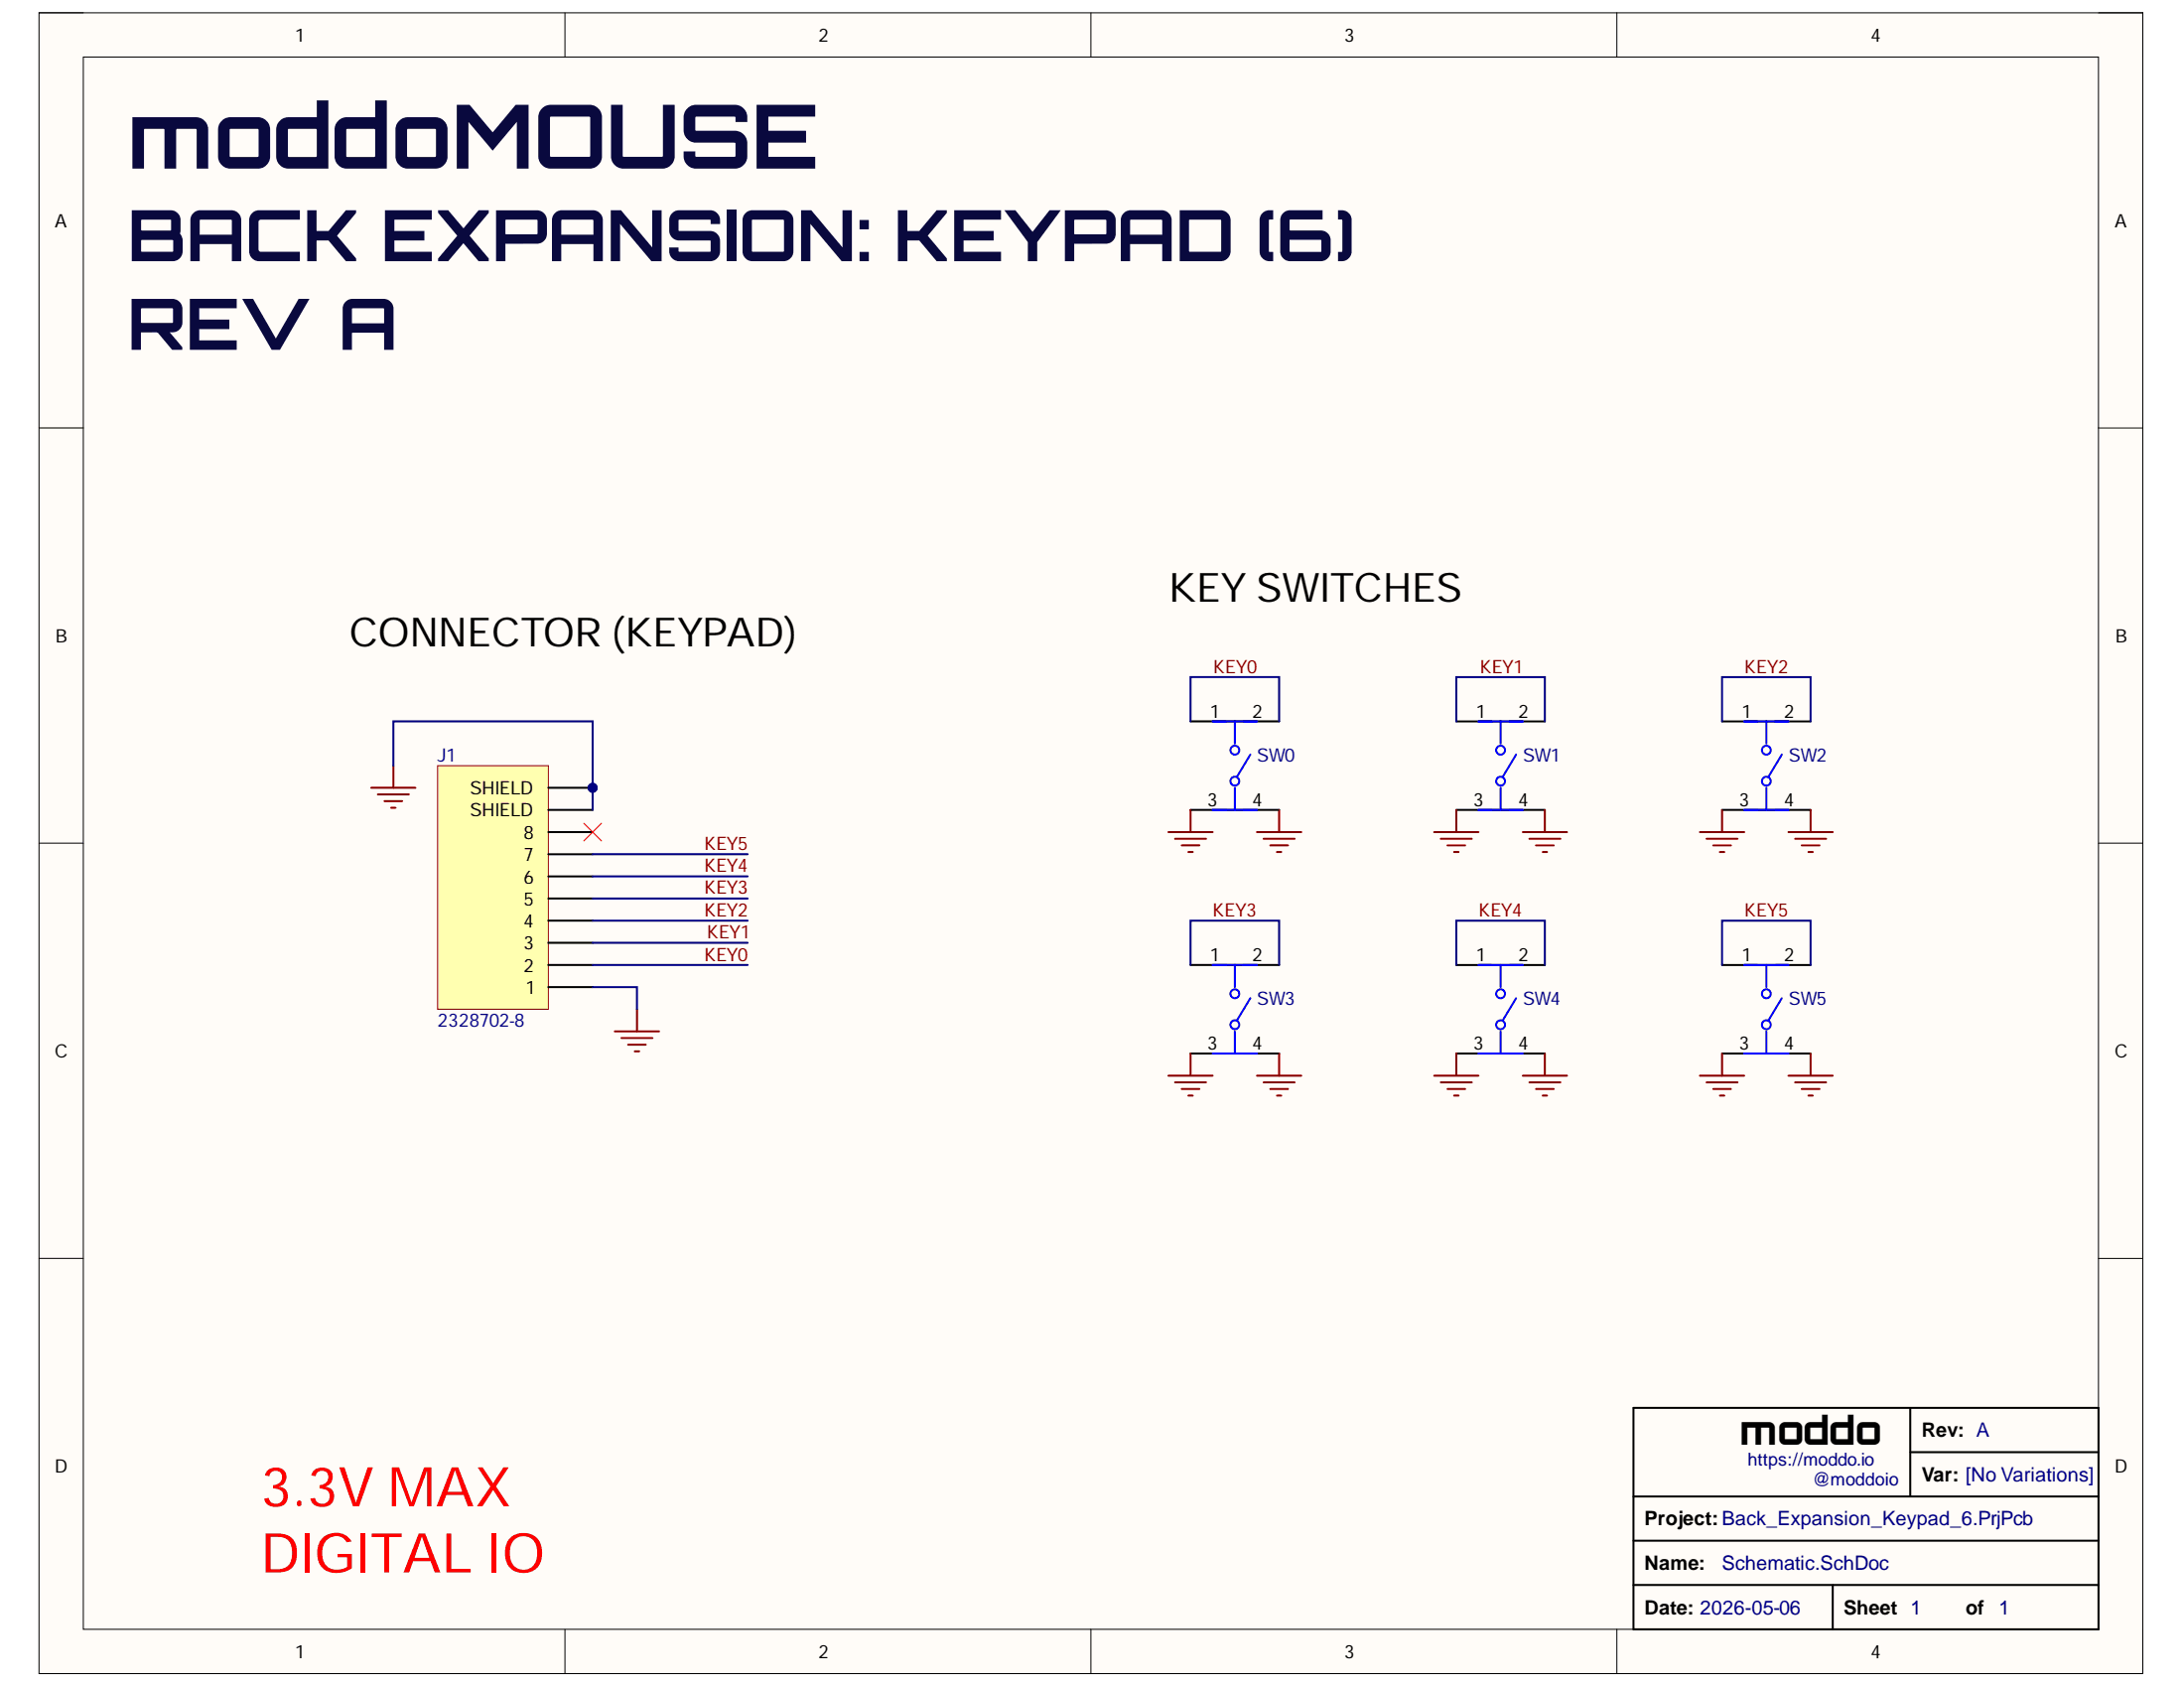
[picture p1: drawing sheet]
<svg xmlns="http://www.w3.org/2000/svg" width="279mm" height="216mm" viewBox="0 0 279 216" stroke-linecap="round" stroke-linejoin="round" font-family="sans-serif">
<path d="M5 1.6h269.1v212.5h-269.1z" fill-rule="evenodd" fill="#fffcf8"/>
<path d="M5 1.6h269.1v212.5h-269.1z" fill="none" stroke="#000" stroke-width=".13"/>
<path d="M10.7 7.3h257.8v201.1h-257.8z" fill-rule="evenodd" fill="#fffcf8"/>
<g fill="none" stroke="#000" stroke-width=".13">
<path d="M5 1.6h5.7M10.7 7.3h257.8v201.1h-257.8zM72.3 1.6v5.7M139.6 1.6v5.7M206.8 1.6v5.7M268.5 1.6h5.6v5.7M5 54.7h5.7M268.5 54.7h5.6M5 107.8h5.7M268.5 107.8h5.6M5 161h5.7M268.5 161h5.6"/>
<path d="M72.3 208.4v5.7M139.6 208.4v5.7M206.8 208.4v5.7M274.1 208.4v5.7"/>
</g>
<path d="M209 180.1h59.5v28.3h-59.5zM209 197.1h59.5M209 191.4h59.5M244.4 180.1v11.3M244.4 185.7h24.1M209 202.7h59.5M234.5 202.7v5.7" fill="none" stroke="#000" stroke-width=".25"/>
<path d="M78.7 131.9h5.6M79.5 132.8h4M80.3 133.6h2.3M81.2 134.5h.6M81.5 129.1v2.8" fill="none" stroke="#800000" stroke-width=".25"/>
<circle cx="75.8" cy="100.8" r=".57" fill="#000080"/>
<circle cx="75.8" cy="100.8" r=".57" fill="none" stroke="#000080" stroke-width=".13"/>
<path d="M56 97.9h14.1v31.2h-14.1z" fill-rule="evenodd" fill="#ffffb0"/>
<path d="M56 97.9h14.1v31.2h-14.1z" fill="none" stroke="#800000" stroke-width=".13"/>
<path d="M70.1 117.8h5.7M70.1 114.9h5.7M70.1 112.1h5.7M70.1 109.3h5.7M70.1 106.4h5.7M70.1 103.6h5.7M70.1 100.8h5.7M70.1 126.3h5.7M70.1 123.4h5.7M70.1 120.6h5.7" fill="none" stroke="#000" stroke-width=".25"/>
<circle cx="75.8" cy="100.8" r=".57" fill="#000080"/>
<circle cx="75.8" cy="100.8" r=".57" fill="none" stroke="#000080" stroke-width=".13"/>
<g fill="none" stroke="#800000" stroke-width=".25">
<path d="M50.3 97.9v2.9M47.5 100.8h5.7M48.3 101.6h4M49.2 102.5h2.3M50 103.3h.6M149.5 106.4h5.6M150.3 107.3h4M151.2 108.1h2.2M152 109h.6M152.3 103.6v2.8M160.8 106.4h5.7M161.7 107.3h3.9"/>
<path d="M162.5 108.1h2.3M163.4 109h.5M163.6 103.6v2.8M183.5 106.4h5.6M184.3 107.3h4M185.2 108.1h2.2M186 109h.6M186.3 103.6v2.8M194.8 106.4h5.7M195.7 107.3h3.9M196.5 108.1h2.3M197.4 109h.5"/>
<path d="M197.6 103.6v2.8M217.5 106.4h5.6M218.3 107.3h4M219.2 108.1h2.2M220 109h.6M220.3 103.6v2.8M228.8 106.4h5.7M229.7 107.3h3.9M230.5 108.1h2.3M231.4 109h.5M231.6 103.6v2.8M149.5 137.6h5.6"/>
<path d="M150.3 138.4h4M151.2 139.3h2.2M152.3 134.7v2.9M160.8 137.6h5.7M161.7 138.4h3.9M162.5 139.3h2.3M163.6 134.7v2.9M183.5 137.6h5.6M184.3 138.4h4M185.2 139.3h2.2M186.3 134.7v2.9M194.8 137.6h5.7"/>
<path d="M195.7 138.4h3.9M196.5 139.3h2.3M197.6 134.7v2.9M217.5 137.6h5.6M218.3 138.4h4M219.2 139.3h2.2M220.3 134.7v2.9M228.8 137.6h5.7M229.7 138.4h3.9M230.5 139.3h2.3M231.6 134.7v2.9M152 140.1h.6"/>
<path d="M163.4 140.1h.5M186 140.1h.6M197.4 140.1h.5M220 140.1h.6M231.4 140.1h.5"/>
</g>
<path d="M152.3 92.3h11.3M186.3 92.3h11.3M220.3 92.3h11.3M152.3 103.6h11.3M186.3 103.6h11.3M220.3 103.6h11.3M152.3 134.7h11.3M152.3 123.4h11.3M186.3 134.7h11.3M186.3 123.4h11.3M220.3 134.7h11.3M220.3 123.4h11.3" fill="none" stroke="#000" stroke-width=".25"/>
<g fill="none" stroke="#00f" stroke-width=".25">
<path d="M155.1 92.3h5.7M158 92.3v2.8M160 96.5l-1.7 2.8M189.1 92.3h5.7M192 92.3v2.8M194 96.5l-1.7 2.8M223.1 92.3h5.7M226 92.3v2.8M227.9 96.5l-1.7 2.8M155.1 103.6h5.7M158 100.8v2.8M189.1 103.6h5.7"/>
<path d="M192 100.8v2.8M223.1 103.6h5.7M226 100.8v2.8M155.1 134.7h5.7M155.1 123.4h5.7M158 123.4v2.9M158 131.9v2.8M160 127.7l-1.7 2.8M189.1 134.7h5.7M189.1 123.4h5.7M192 123.4v2.9M192 131.9v2.8"/>
<path d="M194 127.7l-1.7 2.8M223.1 134.7h5.7M223.1 123.4h5.7M226 123.4v2.9M226 131.9v2.8M227.9 127.7l-1.7 2.8"/>
<circle cx="158" cy="95.9" r=".57"/>
<circle cx="158" cy="99.9" r=".57"/>
<circle cx="192" cy="96" r=".57"/>
<circle cx="192" cy="99.9" r=".57"/>
<circle cx="226" cy="96" r=".57"/>
<circle cx="226" cy="99.9" r=".57"/>
<circle cx="158" cy="127.1" r=".57"/>
<circle cx="158" cy="131.1" r=".57"/>
<circle cx="192" cy="131.1" r=".57"/>
<circle cx="192" cy="127.1" r=".57"/>
<circle cx="226" cy="131.1" r=".57"/>
<circle cx="226" cy="127.1" r=".57"/>
</g>
<path d="M74.7 105.3l2.2 2.3M76.9 105.3l-2.2 2.3" fill="none" stroke="#f00" stroke-width=".13"/>
<path d="M50.3 97.9v-5.6h25.5v11.3M75.8 114.9h19.8M75.8 112.1h19.8M75.8 109.3h19.8M75.8 117.8h19.8M75.8 126.3h5.7v2.8M75.8 120.6h19.8M75.8 123.4h19.8" fill="none" stroke="#000080" stroke-width=".25"/>
<circle cx="75.8" cy="100.8" r=".57" fill="#000080"/>
<circle cx="75.8" cy="100.8" r=".57" fill="none" stroke="#000080" stroke-width=".13"/>
<path d="M152.3 92.3v-5.7h11.3v5.7M186.3 92.3v-5.7h11.3v5.7M220.3 92.3v-5.7h11.3v5.7M152.3 123.4v-5.6h11.3v5.6M186.3 123.4v-5.6h11.3v5.6M220.3 123.4v-5.6h11.3v5.6" fill="none" stroke="#000080" stroke-width=".25"/>
<text font-size="11.3" fill="#09093e" x="16.3" y="21.6">moddoMOUSE</text>
<g font-size="9" fill="#09093e">
<text x="16.3" y="33.4">BACK EXPANSION: KEYPAD (6)</text>
<text x="16.3" y="44.7">REV A</text>
</g>
<g font-size="7" fill="#f00">
<text x="33.3" y="192.7">3.3V MAX</text>
<text x="33.3" y="201.1">DIGITAL IO</text>
</g>
<g font-size="5.2">
<text x="149.5" y="77">KEY SWITCHES</text>
<text x="44.7" y="82.6">CONNECTOR (KEYPAD)</text>
</g>
<text font-size="5" x="222.6" y="184.8">moddo</text>
<g font-size="2.5">
<text x="245.8" y="183.8">Rev: A</text>
<text x="245.8" y="189.4">Var: [No Variations]</text>
<text x="210.4" y="195.1">Project: Back_Expansion_Keypad_6.PrjPcb</text>
<text x="210.4" y="200.8">Name:</text>
<text x="210.4" y="206.4">Date: 2026-05-06</text>
<text x="235.8" y="206.4">Sheet 1</text>
<text x="251.5" y="206.4">of</text>
</g>
<g font-size="2.5" fill="#000080">
<text x="220.3" y="200.8">Schematic.SchDoc</text>
<text x="255.7" y="206.4">1</text>
</g>
<g font-size="2.4">
<text x="37.7" y="5.3">1</text>
<text x="104.7" y="5.3">2</text>
<text x="172" y="5.3">3</text>
<text x="239.3" y="5.3">4</text>
<text x="7" y="29.1">A</text>
<text x="270.5" y="29.1">A</text>
<text x="7.1" y="82.2">B</text>
<text x="270.6" y="82.2">B</text>
<text x="154.8" y="91.8">1</text>
<text x="160.2" y="91.8">2</text>
<text x="188.8" y="91.8">1</text>
<text x="194.2" y="91.8">2</text>
<text x="222.8" y="91.8">1</text>
<text x="228.2" y="91.8">2</text>
<text x="60.1" y="101.7">SHIELD</text>
<text x="60.1" y="104.5">SHIELD</text>
<text x="67" y="107.3">8</text>
<text x="154.5" y="103.1">3</text>
<text x="160.2" y="103.1">4</text>
<text x="188.5" y="103.1">3</text>
<text x="194.2" y="103.1">4</text>
<text x="222.5" y="103.1">3</text>
<text x="228.2" y="103.1">4</text>
<text x="67" y="113">6</text>
<text x="67" y="110.1">7</text>
<text x="67" y="118.7">4</text>
<text x="67" y="115.8">5</text>
<text x="67" y="124.3">2</text>
<text x="67" y="121.5">3</text>
<text x="154.8" y="122.9">1</text>
<text x="160.2" y="122.9">2</text>
<text x="188.8" y="122.9">1</text>
<text x="194.2" y="122.9">2</text>
<text x="222.8" y="122.9">1</text>
<text x="228.2" y="122.9">2</text>
<text x="67.3" y="127.1">1</text>
<text x="7" y="135.2">C</text>
<text x="154.5" y="134.2">3</text>
<text x="160.2" y="134.2">4</text>
<text x="188.5" y="134.2">3</text>
<text x="194.2" y="134.2">4</text>
<text x="222.5" y="134.2">3</text>
<text x="228.2" y="134.2">4</text>
<text x="270.5" y="135.2">C</text>
<text x="7" y="188.3">D</text>
<text x="270.5" y="188.3">D</text>
<text x="37.7" y="212.1">1</text>
<text x="104.7" y="212.1">2</text>
<text x="172" y="212.1">3</text>
<text x="239.3" y="212.1">4</text>
</g>
<g font-size="2.4" fill="#800000">
<text x="155.2" y="86.1">KEY0</text>
<text x="189.3" y="86.1">KEY1</text>
<text x="223.2" y="86.1">KEY2</text>
<text x="90.1" y="111.6">KEY4</text>
<text x="90.1" y="108.8">KEY5</text>
<text x="90.1" y="117.2">KEY2</text>
<text x="90.1" y="114.3">KEY3</text>
<text x="155.1" y="117.2">KEY3</text>
<text x="189.2" y="117.2">KEY4</text>
<text x="223.2" y="117.2">KEY5</text>
<text x="90.1" y="122.9">KEY0</text>
<text x="90.4" y="120">KEY1</text>
</g>
<g font-size="2.4" fill="#000080">
<text x="56" y="97.4">J1</text>
<text x="160.8" y="97.4">SW0</text>
<text x="194.8" y="97.4">SW1</text>
<text x="228.8" y="97.4">SW2</text>
<text x="56" y="131.3">2328702-8</text>
<text x="160.8" y="128.6">SW3</text>
<text x="194.8" y="128.6">SW4</text>
<text x="228.8" y="128.6">SW5</text>
</g>
<g font-size="2.3" fill="#000080">
<text x="223.6" y="187.5">https://moddo.io</text>
<text x="231.9" y="190">@moddoio</text>
</g>
</svg>
